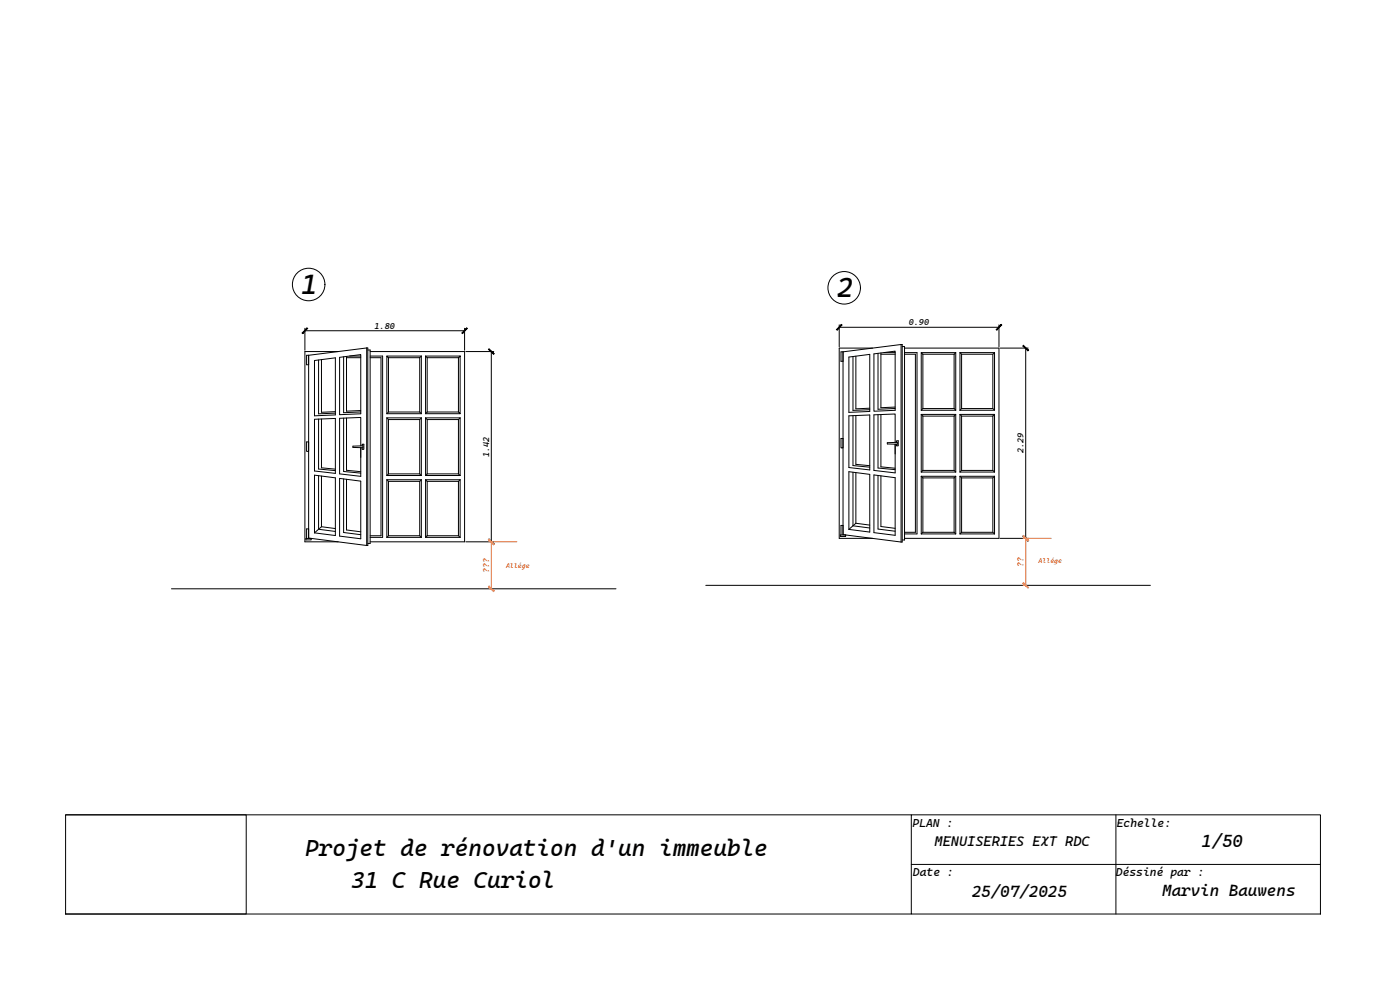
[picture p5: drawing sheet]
<svg xmlns="http://www.w3.org/2000/svg" width="420mm" height="297mm" viewBox="0 0 420 297" stroke-linecap="round" stroke-linejoin="round" font-family="sans-serif">
<!-- layer: 0 -->
<g fill="none" stroke="#000" stroke-width=".3">
<path d="M91.5 98.5v6.6M91.5 99.2h47.9M139.4 98.5v6.6M251.9 97.5v6.6M251.9 98.2h47.9M299.8 97.5v6.6M92.6 106.6v54.8l17.4 2.3M92.6 106.6h-.6v2.8h.6M94.4 108.2l6.2-.8v17.1l-6.2 .3zM95.6 108v16.2l5-.2M96.5 107.9v15.8l4.1-.2M101.5 105.5h-10v57.1h10"/>
<path d="M101.9 107.2l6.4-.8v17.7l-6.4 .3zM103.1 107v16.8l5.2-.2M104 107.3h4.3M104 106.9v16.5l4.3-.2M104.9 106.8h3.4M110 104.4l-17.4 2.2M110 104.4v59.3M110 104.4h.4v59.3h-.4M110.4 105h.7v58.1h-.7M111.1 105.5h28.3v57.1h-28.3M111.1 106.8h3.7v54.4h-3.7M111.1 107.3h3.2v53.4h-3.2"/>
<path d="M116.1 106.8h10.3M116.6 107.3v16.3l-.5 .5M116.6 107.3l-.5-.5v17.3M116.6 107.3h9.4M126 107.3v16.3M126.4 106.8v17.3M126.4 106.8l-.4 .5M127.7 106.8h10.4M127.7 106.8v17.3M127.7 106.8l.5 .5M128.2 107.3h9.4M128.2 107.3v16.3"/>
<path d="M137.6 107.3l.5-.5v17.3l-.5-.5zM139.8 105.5h8.4M147.4 105.5v57.1M253 105.6v54.8l17.4 2.2M253 105.6h-.6v2.8h.6M254.8 107.1l6.2-.8v17.2l-6.2 .2zM256 107v16.1l5-.2M256.9 106.9v15.8l4.1-.2M261.9 104.4h-10v57.1h10M262.3 106.2l6.3-.8v17.7l-6.3 .3zM263.5 106v16.8l5.1-.2M264.4 106.3h4.2"/>
<path d="M264.4 105.9v16.4l4.2-.2M265.3 105.8h3.3M270.4 103.4l-17.4 2.2M270.4 103.4v59.2M270.4 103.4h.4v59.2h-.4M270.8 104h.7v58h-.7M271.5 104.4h28.3v57.1h-28.3M271.5 105.8h3.7v54.4h-3.7M271.5 106.3h3.2v53.4h-3.2M276.5 105.8h10.3M277 106.3v16.3l-.5 .5M277 106.3l-.5-.5v17.3"/>
<path d="M277 106.3h9.3M286.3 106.3v16.3M286.8 105.8v17.3M286.8 105.8l-.5 .5M288.1 105.8h10.4M288.1 105.8v17.3M288.1 105.8l.5 .5M288.6 106.3h9.4M288.6 106.3v16.3M298 106.3l.5-.5v17.3l-.5-.5zM300.2 104.4h8.4M307.8 104.4v57.1"/>
<path d="M92 132.6h.6v2.8h-.6zM94.4 125.8l6.2-.3v16.5l-6.2-.7zM95.6 125.7v15l5 .5M96.5 125.7v14.7l4.1 .4M103.1 125.5v16l5.2 .5M104 125.4v15.7l4.3 .4M105.9 133.9l3-.1v.5l-3-.1zM108.3 133.8v-8.5l-6.4 .2v16.7l6.4 .7v-8.6M108.7 133.8v-.5h.5v1.5h-.5v-.5M116.1 125.4h10.3M116.1 124.1h10.3M116.1 125.4v17.3"/>
<path d="M116.1 125.4l.5 .5M116.6 123.6h9.4M116.6 125.9h9.4M116.6 125.9v16.3M126 125.9v16.3M126 123.6l.4 .5M126.4 125.4v17.3M126.4 125.4l-.4 .5M127.7 125.4h10.4M127.7 124.1h10.4M127.7 125.4v17.3M127.7 125.4l.5 .5"/>
<path d="M128.2 123.6h9.4M128.2 125.9h9.4M128.2 125.9v16.3M128.2 123.6l-.5 .5M137.6 125.9v16.3M138.1 125.4v17.3M138.1 125.4l-.5 .5M252.4 131.6h.6v2.8h-.6zM254.8 124.8l6.2-.3v16.5l-6.2-.7zM256 124.7v15l5 .5M256.9 124.7v14.6l4.1 .4M263.5 124.4v16l5.1 .5"/>
<path d="M264.4 124.4v15.7l4.2 .4M266.3 132.8l3-.1v.6l-3-.1zM268.6 132.7v-8.5l-6.3 .3v16.6l6.3 .8v-8.6M269 132.7v-.4h.6v1.5h-.6v-.5M276.5 124.3h10.3M276.5 123.1h10.3M276.5 124.3v17.3M276.5 124.3l.5 .5M277 122.6h9.3M277 124.8h9.3M277 124.8v16.3M286.3 124.8v16.3"/>
<path d="M286.3 122.6l.5 .5M286.8 124.3v17.3M286.8 124.3l-.5 .5M288.1 124.3h10.4M288.1 123.1h10.4M288.1 124.3v17.3M288.1 124.3l.5 .5M288.6 122.6h9.4M288.6 124.8h9.4M288.6 124.8v16.3M288.6 122.6l-.5 .5M298 124.8v16.3"/>
<path d="M298.5 124.3v17.3M298.5 124.3l-.5 .5M92.6 158.7h-.6v2.9M94.4 142.6l6.2 .8v17.3l-6.2-.8zM95.6 142.7v16.1l5 .7M96.5 158l-2.1 1.9M96.5 142.8v15.2M96.5 158l4.1 .6M101.9 143.5l6.4 .9v17.3l-6.4-.8zM103.1 143.7v16.1l5.2 .6M104 143.8v15.2l4.3 .6M116.1 143.9h10.3"/>
<path d="M116.1 142.7h10.3M116.1 143.9v17.3M116.1 143.9l.5 .5M116.6 144.4v16.3l-.5 .5M116.6 144.4h9.4M116.6 142.2h9.4M116.6 142.2l-.5 .5M126 144.4v16.3M126 142.2l.4 .5M126.4 143.9v17.3M126.4 143.9l-.4 .5M127.7 143.9h10.4"/>
<path d="M127.7 142.7h10.4M127.7 143.9v17.3M127.7 143.9l.5 .5M128.2 144.4h9.4M128.2 142.2h9.4M128.2 144.4v16.3M128.2 142.2l-.5 .5M137.6 142.2l.5 .5M138.1 143.9l-.5 .5v16.3l.5 .5M138.1 143.9v17.3M253 157.7h-.6v2.8M254.8 141.5l6.2 .8v17.3l-6.2-.8z"/>
<path d="M256 141.7v16.1l5 .6M256.9 157l-2.1 1.8M256.9 141.8v15.2M256.9 157l4.1 .6M262.3 142.5l6.3 .8v17.3l-6.3-.8zM263.5 142.6v16.1l5.1 .7M264.4 142.8v15.2l4.2 .5M276.5 142.9h10.3M276.5 141.6h10.3M276.5 142.9v17.3M276.5 142.9l.5 .5M277 143.4v16.3l-.5 .5"/>
<path d="M277 159.7h9.3M277 143.4h9.3M277 141.1h9.3M277 141.1l-.5 .5M286.3 143.4v16.3M286.3 159.7l.5 .5M286.3 141.1l.5 .5M286.8 142.9v17.3M286.8 142.9l-.5 .5M288.1 142.9h10.4M288.1 141.6h10.4M288.1 142.9v17.3"/>
<path d="M288.1 142.9l.5 .5M288.6 159.7h9.4M288.6 143.4h9.4M288.6 141.1h9.4M288.6 143.4v16.3M288.6 159.7l-.5 .5M288.6 141.1l-.5 .5M298 141.1l.5 .5M298.5 142.9l-.5 .5v16.3l.5 .5M298.5 142.9v17.3M51.5 176.7h133.4M93.4 161.6v.4h-1.6v-.4h1.7"/>
<path d="M116.1 161.2h10.3M116.6 160.7h9.4M126 160.7l.4 .5M127.7 161.2h10.4M128.2 160.7h9.4M128.2 160.7l-.5 .5M139.8 162.6h8.4M211.8 175.6h133.4M252.2 160.5h1.6v.5h-1.6zM276.5 160.2h10.3M288.1 160.2h10.4M300.2 161.5h8.4"/>
<path d="M19.7 244.5h54.2v29.7h-54.2zM19.7 244.5h253.8M273.5 244.5h122.8v29.7h-122.8zM273.5 259.4h122.8M334.9 244.5v29.7M19.7 274.2h253.8"/>
<circle cx="92.6" cy="85.4" r="4.9"/>
<circle cx="253.4" cy="86.4" r="4.9"/>
</g>
<g fill="#000" stroke="#000" stroke-width=".3">
<path d="M92.2 98.4l-1.4 1.7 1.5-1.5zM92.2 98.4l-1.4 1.7-.1-.2z"/>
<path d="M138.6 99.9l.2 .2 1.3-1.7zM140.1 98.4l.2 .2-1.5 1.5z"/>
<path d="M252.5 97.4l-1.3 1.6 1.5-1.5zM252.5 97.4l-1.3 1.6-.2-.1z"/>
<path d="M300.5 97.4l-1.5 1.5 .1 .1zM300.5 97.4l.1 .1-1.5 1.5z"/>
<path d="M146.6 104.8l1.5 1.5 .2-.1zM146.8 104.7l1.5 1.5-1.7-1.4z"/>
<path d="M307 103.8l1.5 1.5 .2-.2zM307.1 103.6l1.6 1.5-1.7-1.3z"/>
<path d="M146.8 161.7l-.2 .2 1.7 1.3zM146.6 161.9l1.7 1.3-.2 .2z"/>
<path d="M307.1 160.7l-.1 .2 1.7 1.3zM307 160.9l1.7 1.3-.2 .2z"/>
</g>
<path d="M146.7 162.6h8.4M146.7 176.7h.4M147.4 162.6v14.1M307.1 161.5h8.4M307.1 175.6h.4M307.8 161.5v14.1" fill="none" stroke="#f26722" stroke-width=".3"/>
<g fill="#f26722" stroke="#f26722" stroke-width=".3">
<path d="M146.6 161.9l1.5 1.5 .2-.2zM146.8 161.7l1.5 1.5-1.7-1.3z"/>
<path d="M146.8 175.8l-.2 .2 1.7 1.3zM146.6 176l1.7 1.3-.2 .2z"/>
<path d="M307 160.9l1.5 1.5 .2-.2zM307.1 160.7l1.6 1.5-1.7-1.3z"/>
<path d="M307.1 174.8l-.1 .2 1.7 1.3zM307 175l1.7 1.3-.2 .2z"/>
</g>
<g font-size="8.4">
<text x="90.4" y="88.2">1</text>
<text x="251.1" y="89.2">2</text>
</g>
<g font-size="7">
<text x="91.6" y="256.8">Projet de rénovation d'un immeuble</text>
<text x="105.4" y="266.5">31 C Rue Curiol</text>
</g>
<text font-size="5.3" x="360.6" y="254.2">1/50</text>
<g font-size="4.9">
<text x="291.6" y="269.2">25/07/2025</text>
<text x="348.8" y="268.8">Marvin Bauwens</text>
</g>
<text font-size="4.2" x="280.5" y="254">MENUISERIES EXT RDC</text>
<g font-size="3.5">
<text x="273.9" y="248">PLAN :</text>
<text x="335.2" y="248.1">Echelle:</text>
<text x="274" y="262.7">Date :</text>
<text x="334.9" y="262.7">Déssiné par :</text>
</g>
<g font-size="2.6">
<text x="112.4" y="98.6">1.80</text>
<text x="272.8" y="97.6">0.90</text>
<text x="146.8" y="137.1" transform="rotate(-90 146.8 137.1)">1.42</text>
<text x="307.2" y="136" transform="rotate(-90 307.2 136)">2.29</text>
</g>
<g font-size="2.6" fill="#f26722">
<text x="146.8" y="172" transform="rotate(-90 146.8 172)">???</text>
<text x="307.2" y="170.2" transform="rotate(-90 307.2 170.2)">??</text>
</g>
<g font-size="2" fill="#f26722">
<text x="151.9" y="170.4">Allége</text>
<text x="311.7" y="169">Allége</text>
</g>
</svg>
